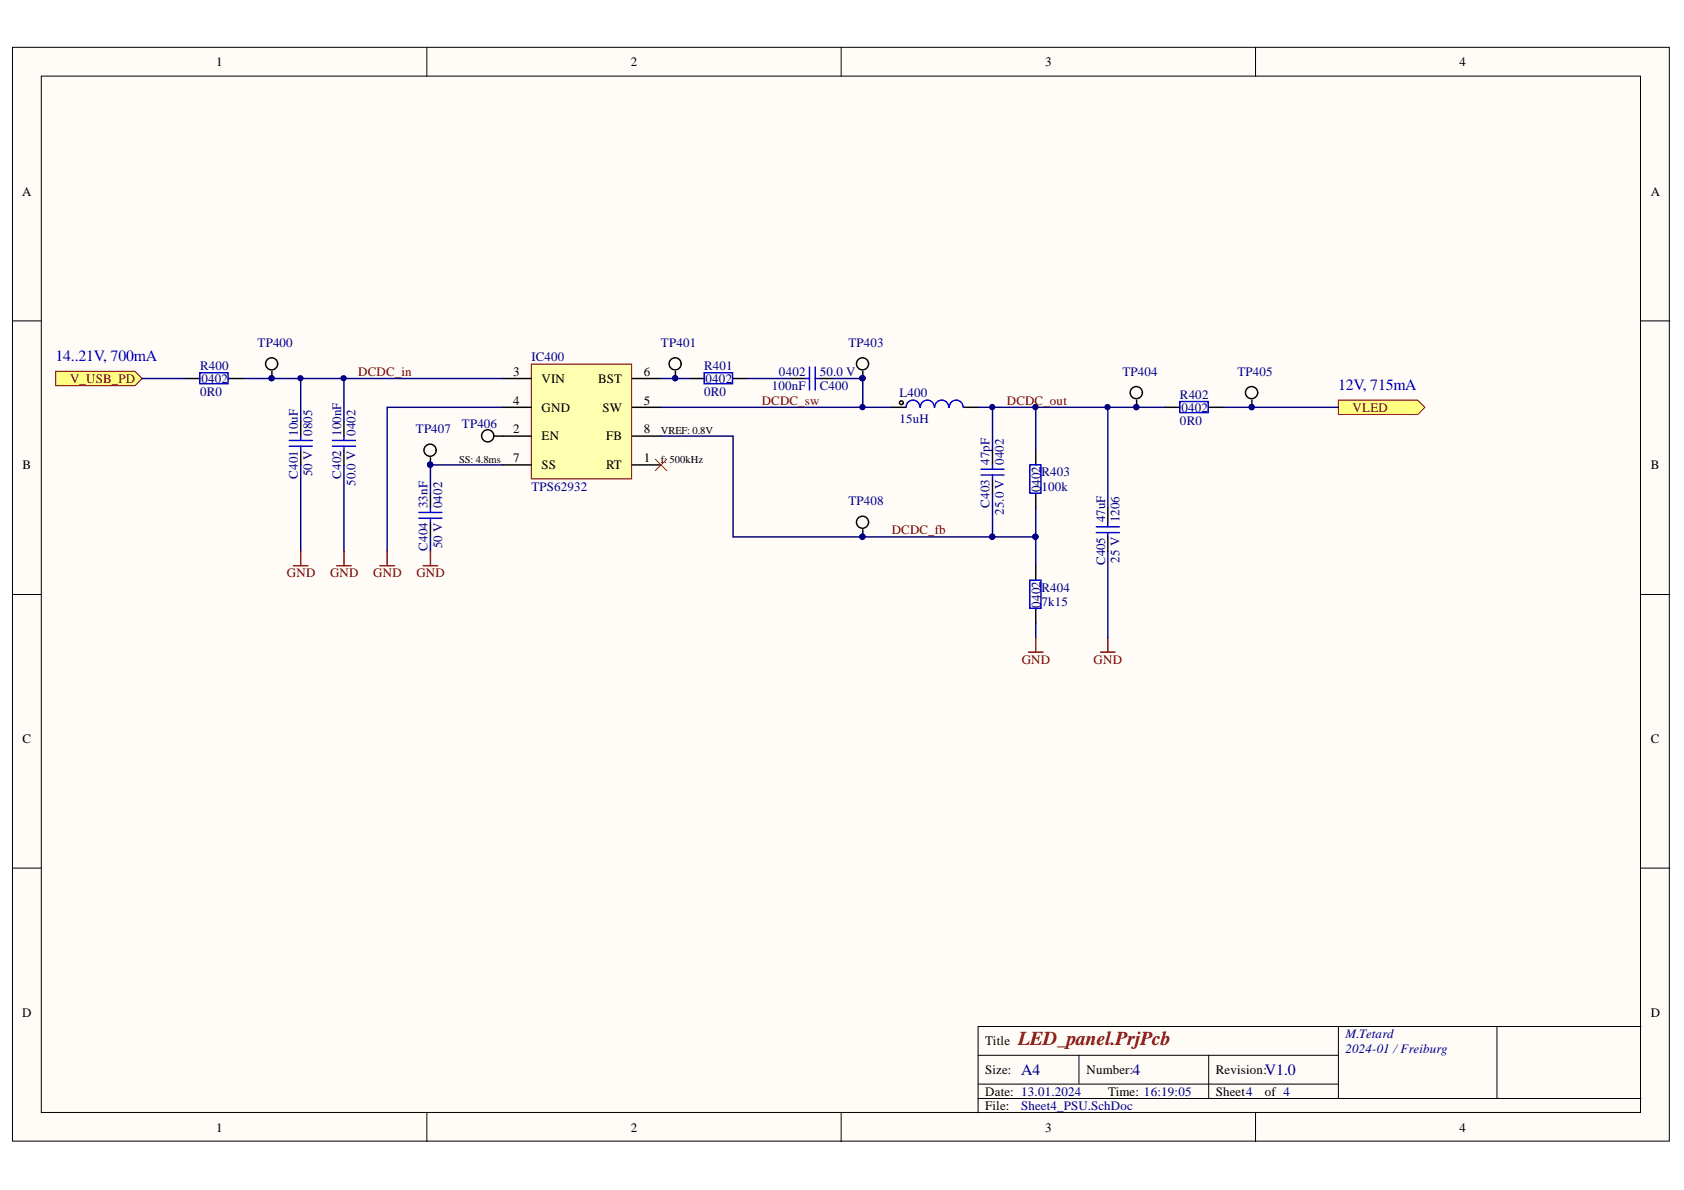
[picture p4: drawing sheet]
<svg xmlns="http://www.w3.org/2000/svg" width="297mm" height="210mm" viewBox="0 0 297 210" stroke-linecap="round" stroke-linejoin="round" font-family="sans-serif">
<g fill="#fffcf8" stroke="#000" stroke-width=".18">
<path d="M2.2 8.3h292.2v193h-292.2z"/>
<path d="M7.3 13.4h282.1v182.8h-282.1z"/>
</g>
<g fill="none" stroke="#000" stroke-width=".18">
<path d="M75.3 8.3v5.1M148.4 8.3v5.1M221.5 8.3v5.1M2.2 56.6h5.1M289.5 56.6h5.1M2.2 104.9h5.1M289.5 104.9h5.1M2.2 153.1h5.1M289.5 153.1h5.1M75.3 196.3v5.1M148.4 196.3v5.1M172.5 186.1h63.6"/>
<path d="M172.5 193.8h117M172.5 191.2h63.6M190.3 186.1v5.1M213.2 186.1v7.7M221.5 196.3v5.1M236.1 181.1v12.7M264 181.1h-91.5v15.2M289.5 181.1h-25.5v12.7"/>
</g>
<g fill="#ffff80" stroke="#800000" stroke-width=".18">
<path d="M9.8 65.5h14l1.3 1.3-1.3 1.2h-14z" fill-rule="evenodd"/>
<path d="M236.1 70.6h14l1.2 1.2-1.2 1.3h-14z" fill-rule="evenodd"/>
</g>
<path d="M93.7 64.2h17.7v20.3h-17.7z" fill="#ffffb0" stroke="#800000" stroke-width=".18"/>
<g fill="none" stroke="#000" stroke-width=".25">
<path d="M32.7 66.8h2.5M40.3 66.8h2.6M48 65.5v1.3M53 74.4v2.5M53 79.5v2.5M60.7 74.4v2.5M60.7 79.5v2.5M87.4 76.9h6.3M88.6 66.8h5.1M88.6 71.8h5.1M111.5 66.8h5.1M111.5 71.8h5.1"/>
<path d="M111.5 76.9h5.1M119.1 65.5v1.3M121.7 66.8h2.5M129.3 66.8h2.6M139.5 66.8h2.5M144.6 66.8h2.5M152.2 65.5v1.3M157.3 71.8h2.5M159.3 71.1a.34 .34 0 0 0-.4-.4 .34 .34 0 0 0-.1 .6 .34 .34 0 0 0 .5-.2M170 71.8h2.5M175.1 79.5v2.5M182.7 79.5v2.5"/>
<path d="M200.5 70.6v1.2M205.6 71.8h2.5M213.2 71.8h2.5M220.8 70.6v1.2M75.9 80.7v1.3M75.9 87.1v2.5M75.9 92.2v2.5M88.6 82h5.1M111.5 82h5.1M152.2 93.4v1.3M175.1 84.5v2.6M182.7 87.1v2.5"/>
<path d="M182.7 99.8v2.5M195.4 89.6v2.6M195.4 94.7v2.5M182.7 107.4v2.5"/>
<circle cx="47.9" cy="64.2" r="1.07"/>
<circle cx="75.9" cy="79.4" r="1.07"/>
<circle cx="86" cy="76.9" r="1.07"/>
<circle cx="119.1" cy="64.2" r="1.07"/>
<circle cx="152.1" cy="64.2" r="1.07"/>
<circle cx="200.4" cy="69.3" r="1.07"/>
<circle cx="220.8" cy="69.3" r="1.07"/>
<circle cx="152.1" cy="92.1" r="1.07"/>
</g>
<g fill="none" stroke="#00f" stroke-width=".25">
<path d="M35.2 65.7h5v2h-5zM51 77.7h4.1M51 78.7h4.1M53 76.9v.8M53 78.7v.8M58.6 77.7h4.1M58.6 78.7h4.1M60.7 76.9v.8M60.7 78.7v.8M124.2 65.7h5v2h-5zM142 66.8h.8M142.8 64.7v4.1"/>
<path d="M143.8 64.7v4.1M143.8 66.8h.8M162.3 71.8a1.22 1.22 0 0 0-1.3-1.2 1.22 1.22 0 0 0-1.2 1.2M164.8 71.8a1.23 1.23 0 0 0-1.2-1.2 1.23 1.23 0 0 0-1.3 1.2M167.3 71.8a1.23 1.23 0 0 0-1.2-1.2 1.23 1.23 0 0 0-1.2 1.2M169.9 71.8a1.22 1.22 0 0 0-1.2-1.2 1.22 1.22 0 0 0-1.3 1.2M208.1 70.8h5v2h-5zM73.9 90.4h4.1M73.9 91.4h4.1M75.9 89.6v.8M75.9 91.4v.8M173 82.8h4.1"/>
<path d="M173 83.8h4.1M175.1 82v.8M175.1 83.8v.7M181.7 82h1.9v5h-1.9zM193.4 92.9h4M193.4 93.9h4M195.4 92.2v.7M195.4 93.9v.8M181.7 102.3h1.9v5h-1.9z"/>
</g>
<g fill="none" stroke="#000080" stroke-width=".25">
<path d="M25.1 66.8h7.6M42.9 66.8h45.7M53 66.8v7.6M60.7 66.8v7.6M88.6 71.8h-20.3v25.4M116.6 76.9h12.7v17.8h45.8v-7.6M116.6 66.8h5.1M116.6 71.8h40.7M131.9 66.8h7.6M147.1 66.8h5.1v5M172.5 71.8h33.1M175.1 71.8v7.7"/>
<path d="M182.7 71.8v7.7M195.4 71.8v17.8M215.7 71.8h20.4M53 82v15.2M60.7 82v15.2M75.9 94.7v2.5M88.6 82h-12.7v5.1M182.7 89.6v5.1h-7.6M182.7 94.7v5.1M195.4 97.2v15.3M182.7 109.9v2.6"/>
</g>
<g fill="#000080" stroke="#000080" stroke-width=".18">
<circle cx="75.9" cy="82" r=".46"/>
<circle cx="60.6" cy="66.7" r=".46"/>
<circle cx="53" cy="66.7" r=".46"/>
<circle cx="47.9" cy="66.7" r=".46"/>
<circle cx="119.1" cy="66.7" r=".46"/>
<circle cx="152.1" cy="66.7" r=".46"/>
<circle cx="152.1" cy="71.8" r=".47"/>
<circle cx="175" cy="71.8" r=".46"/>
<circle cx="175" cy="94.7" r=".46"/>
<circle cx="182.6" cy="94.7" r=".47"/>
<circle cx="182.6" cy="71.8" r=".47"/>
<circle cx="152.1" cy="94.7" r=".47"/>
<circle cx="200.4" cy="71.8" r=".46"/>
<circle cx="220.8" cy="71.8" r=".46"/>
<circle cx="195.3" cy="71.8" r=".46"/>
</g>
<path d="M51.8 99.8h2.5M53 97.2v2.6M59.4 99.8h2.5M60.7 97.2v2.6M67 99.8h2.6M68.3 97.2v2.6M74.7 99.8h2.5M75.9 97.2v2.6M181.4 115h2.6M182.7 112.5v2.5M194.1 115h2.6M195.4 112.5v2.5" fill="none" stroke="#800000" stroke-width=".25"/>
<path d="M115.6 81l2 2M117.6 81l-2 2" fill="none" stroke="#f00" stroke-width=".18"/>
<text font-size="3.5" fill="#800000" x="179.6" y="184.4">LED_panel.PrjPcb</text>
<g font-size="2.8" fill="#00f">
<text x="9.8" y="63.7">14..21V, 700mA</text>
<text x="236.1" y="68.7">12V, 715mA</text>
</g>
<g font-size="2.8" fill="#000080">
<text x="180.1" y="189.6">A4</text>
<text x="199.8" y="189.6">4</text>
<text x="223.1" y="189.6">V1.0</text>
</g>
<g font-size="2.3">
<text x="38.2" y="11.7">1</text>
<text x="111.3" y="11.7">2</text>
<text x="184.4" y="11.7">3</text>
<text x="257.5" y="11.7">4</text>
<text x="3.9" y="34.5">A</text>
<text x="291.2" y="34.5">A</text>
<text x="90.5" y="66.3">3</text>
<text x="90.5" y="71.4">4</text>
<text x="95.5" y="67.5">VIN</text>
<text x="105.5" y="67.5">BST</text>
<text x="113.5" y="66.3">6</text>
<text x="113.5" y="71.4">5</text>
<text x="90.5" y="76.4">2</text>
<text x="95.5" y="72.6">GND</text>
<text x="95.5" y="77.7">EN</text>
<text x="106.3" y="72.6">SW</text>
<text x="106.9" y="77.7">FB</text>
<text x="113.5" y="76.4">8</text>
<text x="4" y="82.8">B</text>
<text x="90.5" y="81.5">7</text>
<text x="95.5" y="82.8">SS</text>
<text x="106.9" y="82.8">RT</text>
<text x="113.5" y="81.5">1</text>
<text x="291.2" y="82.8">B</text>
<text x="4" y="131">C</text>
<text x="291.2" y="131">C</text>
<text x="3.9" y="179.3">D</text>
<text x="291.2" y="179.3">D</text>
<text x="173.8" y="184.4">Title</text>
<text x="173.8" y="189.5">Size:</text>
<text x="191.6" y="189.5">Number:</text>
<text x="214.5" y="189.5">Revision:</text>
<text x="173.8" y="193.3">Date: 13.01.2024</text>
<text x="173.8" y="195.8">File:</text>
<text x="195.4" y="193.3">Time: 16:19:05</text>
<text x="214.5" y="193.3">Sheet4</text>
<text x="223.1" y="193.3">of 4</text>
<text x="38.2" y="199.6">1</text>
<text x="111.3" y="199.6">2</text>
<text x="184.4" y="199.6">3</text>
<text x="257.5" y="199.6">4</text>
</g>
<g font-size="2.3" fill="#000080">
<text x="35.3" y="65.3">R400</text>
<text x="45.4" y="61.2">TP400</text>
<text x="93.7" y="63.7">IC400</text>
<text x="116.6" y="61.2">TP401</text>
<text x="124.2" y="65.3">R401</text>
<text x="149.7" y="61.2">TP403</text>
<text x="35.3" y="69.8">0R0</text>
<text x="35.5" y="67.5">0402</text>
<text x="124.2" y="69.8">0R0</text>
<text x="124.5" y="67.5">0402</text>
<text x="136.1" y="68.8">100nF</text>
<text x="137.4" y="66.3">0402</text>
<text x="144.6" y="66.3">50.0 V</text>
<text x="144.6" y="68.8">C400</text>
<text x="158.6" y="70.1">L400</text>
<text x="198" y="66.3">TP404</text>
<text x="208.1" y="70.3">R402</text>
<text x="218.3" y="66.3">TP405</text>
<text x="52.5" y="76.9" transform="rotate(-90 52.5 76.9)">10uF</text>
<text x="55.1" y="76.9" transform="rotate(-90 55.1 76.9)">0805</text>
<text x="60.2" y="76.9" transform="rotate(-90 60.2 76.9)">100nF</text>
<text x="62.7" y="76.9" transform="rotate(-90 62.7 76.9)">0402</text>
<text x="73.4" y="76.4">TP407</text>
<text x="81.5" y="75.4">TP406</text>
<text x="158.6" y="74.6">15uH</text>
<text x="208.1" y="74.9">0R0</text>
<text x="208.4" y="72.6">0402</text>
<text x="55.1" y="83.9" transform="rotate(-90 55.1 83.9)">50 V</text>
<text x="174.5" y="82" transform="rotate(-90 174.5 82)">47pF</text>
<text x="177.1" y="82" transform="rotate(-90 177.1 82)">0402</text>
<text x="52.5" y="84.5" transform="rotate(-90 52.5 84.5)">C401</text>
<text x="60.2" y="84.5" transform="rotate(-90 60.2 84.5)">C402</text>
<text x="62.7" y="85.7" transform="rotate(-90 62.7 85.7)">50.0 V</text>
<text x="75.4" y="89.6" transform="rotate(-90 75.4 89.6)">33nF</text>
<text x="78" y="89.6" transform="rotate(-90 78 89.6)">0402</text>
<text x="93.7" y="86.6">TPS62932</text>
<text x="149.7" y="89.1">TP408</text>
<text x="174.5" y="89.5" transform="rotate(-90 174.5 89.5)">C403</text>
<text x="183.5" y="86.8" transform="rotate(-90 183.5 86.8)">0402</text>
<text x="183.7" y="86.6">100k</text>
<text x="183.7" y="84">R403</text>
<text x="177.1" y="90.8" transform="rotate(-90 177.1 90.8)">25.0 V</text>
<text x="194.9" y="92.2" transform="rotate(-90 194.9 92.2)">47uF</text>
<text x="197.5" y="92.2" transform="rotate(-90 197.5 92.2)">1206</text>
<text x="75.4" y="97.1" transform="rotate(-90 75.4 97.1)">C404</text>
<text x="78" y="96.7" transform="rotate(-90 78 96.7)">50 V</text>
<text x="194.9" y="99.7" transform="rotate(-90 194.9 99.7)">C405</text>
<text x="197.5" y="99.3" transform="rotate(-90 197.5 99.3)">25 V</text>
<text x="183.5" y="107.2" transform="rotate(-90 183.5 107.2)">0402</text>
<text x="183.7" y="106.9">7k15</text>
<text x="183.7" y="104.4">R404</text>
<text x="237.3" y="183.1">M.Tetard</text>
<text x="237.3" y="185.7">2024-01 /Freiburg</text>
<text x="180.1" y="195.8">Sheet4_PSU.SchDoc</text>
</g>
<g font-size="2.3" fill="#800000">
<text x="12.4" y="67.5">V_USB_PD</text>
<text x="63.2" y="66.3">DCDC_in</text>
<text x="134.4" y="71.4">DCDC_sw</text>
<text x="177.6" y="71.4">DCDC_out</text>
<text x="238.6" y="72.6">VLED</text>
<text x="157.3" y="94.2">DCDC_fb</text>
<text x="50.6" y="101.8">GND</text>
<text x="58.2" y="101.8">GND</text>
<text x="65.8" y="101.8">GND</text>
<text x="73.4" y="101.8">GND</text>
<text x="180.2" y="117.1">GND</text>
<text x="192.9" y="117.1">GND</text>
</g>
<g font-size="1.9">
<text x="116.6" y="76.5">VREF: 0.8V</text>
<text x="81" y="81.6">SS: 4.8ms</text>
<text x="116.6" y="81.6">f: 500kHz</text>
</g>
</svg>
